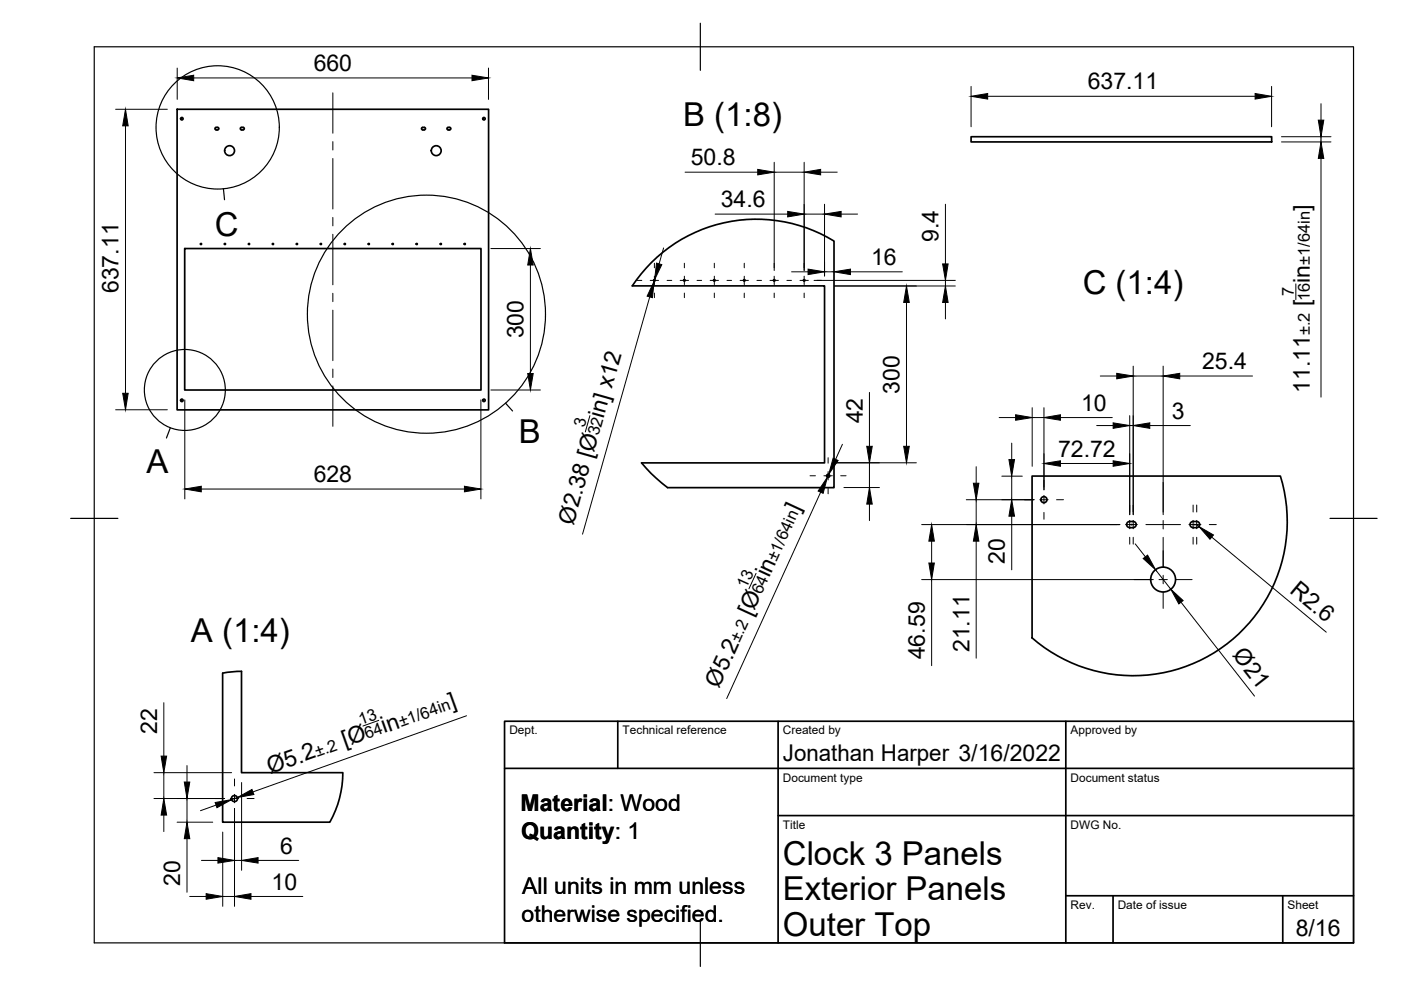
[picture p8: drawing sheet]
<svg xmlns="http://www.w3.org/2000/svg" width="297mm" height="210mm" viewBox="0 0 297 210" stroke-linecap="round" stroke-linejoin="round" font-family="sans-serif">
<!-- layer: Visible -->
<g fill="none" stroke="#000" stroke-width=".36">
<path d="M37.5 23.2h66.1v63.7h-66.1zM45.8 27h.3M45.8 27.6h.3M45.8 27l-.2 .3 .2 .2M46.1 27l.3 .3-.3 .2M51.2 27h.3M51.2 27.6h.3M51.2 27l-.3 .3 .3 .2M51.5 27l.3 .3-.3 .2M89.6 27h.3M89.6 27.6h.3M89.6 27l-.2 .3 .2 .2"/>
<path d="M89.9 27l.3 .3-.3 .2M95 27h.3M95 27.6h.3M95 27l-.2 .3 .2 .2M95.3 27l.3 .3-.3 .2M205.9 29h63.7v1.1h-63.7zM39.2 52.7h62.8v30h-62.8zM138.1 55.6a31.5 31.5 0 0 1 38.7-4.5v52.3h-35.3l-3.4-3-2.1-2.3h38.8v-37.5h-40.8l2-2.6zM218.8 100.9h52.7a32.7 32.7 0 0 1-13.4 37.1 32.7 32.7 0 0 1-39.3-2.8zM239.5 110.6h.7M239.5 111.9h.7M239.5 110.6a.65 .65 0 0 0-.6 .6 .65 .65 0 0 0 .6 .7"/>
<path d="M240.3 110.6a.65 .65 0 0 1 .6 .6 .65 .65 0 0 1-.6 .7M252.9 111.9h.8M253.7 110.6h-.7a.65 .65 0 0 0-.7 .6 .65 .65 0 0 0 .7 .7M253.7 110.6a.65 .65 0 0 1 .7 .6 .65 .65 0 0 1-.7 .7M47.2 142.7l4-.4v21.5h21.5a21.4 21.4 0 0 1-2.8 10.5h-22.7v-31.6"/>
<circle cx="38.6" cy="25.2" r=".26"/>
<circle cx="48.7" cy="31.9" r="1.05"/>
<circle cx="92.5" cy="31.9" r="1.05"/>
<circle cx="102.6" cy="25.2" r=".26"/>
<circle cx="42.6" cy="51.7" r=".12"/>
<circle cx="47.7" cy="51.7" r=".12"/>
<circle cx="52.8" cy="51.7" r=".12"/>
<circle cx="57.9" cy="51.7" r=".12"/>
<circle cx="63" cy="51.7" r=".12"/>
<circle cx="68" cy="51.7" r=".12"/>
<circle cx="73.1" cy="51.7" r=".12"/>
<circle cx="78.2" cy="51.7" r=".12"/>
<circle cx="83.3" cy="51.7" r=".12"/>
<circle cx="88.4" cy="51.7" r=".12"/>
<circle cx="93.5" cy="51.7" r=".12"/>
<circle cx="98.5" cy="51.7" r=".12"/>
<circle cx="138.8" cy="59.4" r=".16"/>
<circle cx="145.1" cy="59.4" r=".16"/>
<circle cx="151.5" cy="59.4" r=".16"/>
<circle cx="157.8" cy="59.4" r=".16"/>
<circle cx="164.2" cy="59.4" r=".16"/>
<circle cx="170.5" cy="59.4" r=".16"/>
<circle cx="38.6" cy="84.9" r=".26"/>
<circle cx="102.6" cy="84.9" r=".26"/>
<circle cx="175.6" cy="100.9" r=".33"/>
<circle cx="221.3" cy="105.9" r=".65"/>
<circle cx="246.6" cy="122.9" r="2.64"/>
<circle cx="49.7" cy="169.3" r=".65"/>
</g>
<!-- layer: Border -->
<path d="M20 9.9h267v190h-267zM148.5 4.9v10M15 109.9h10M282 109.9h10M148.5 194.9v10" fill="none" stroke="#000" stroke-width=".25"/>
<!-- layer: TitleBlock -->
<path d="M107 152.9h180v47h-180zM131 152.9v10M165 152.9v47M226 152.9v47M107 162.9h180M165 172.9h122M226 189.9h61M236 189.9v10M272 189.9v10" fill="none" stroke="#000" stroke-width=".36"/>
<!-- layer: Annotations -->
<g fill="none" stroke="#000" stroke-width=".25">
<path d="M47.4 40l.2 2.3M36.1 90.7l-.8 2.2M107.2 85.5l1.5 1.6"/>
<circle cx="46.2" cy="27" r="13.1"/>
<circle cx="90.4" cy="66.6" r="25.2"/>
<circle cx="39.2" cy="82.7" r="8.6"/>
</g>
<!-- layer: Center Lines -->
<g fill="none" stroke="#000" stroke-width=".21">
<path d="M70.6 19.7v8.6M70.6 30v1.8M70.6 33.6v10.7M70.6 46.1v1.8M70.6 49.7v10.7M135.1 59.5h1M137.9 59.5h1.7M138.7 55.8v1M138.7 58.6v1.7M141.4 59.5h1M144.2 59.5h1.8M145.1 55.8v1"/>
<path d="M145.1 58.6v1.7M147.8 59.5h1M150.6 59.5h1.7M151.4 55.8v1M151.4 58.6v1.7M154.1 59.5h1M156.9 59.5h1.8M157.8 55.8v1M157.8 58.6v1.7M160.5 59.5h1M163.3 59.5h1.7M164.1 55.8v1"/>
<path d="M164.1 58.6v1.7M166.8 59.5h1M169.6 59.5h1.8M170.5 55.8v1M170.5 58.6v1.7M173.2 59.5h.9M70.6 62.2v1.8M70.6 65.8v10.7M70.6 78.2v1.8M138.7 62.1v1M145.1 62.1v1M151.4 62.1v1"/>
<path d="M157.8 62.1v1M164.1 62.1v1M170.5 62.1v1M70.6 81.8v8.6M175.6 97v1.2M175.6 100v1.8M171.7 100.9h1.2M174.7 100.9h1.8M175.6 103.6v1.1M178.2 100.9h1.2M217.2 106h1.5M220.5 106h1.7"/>
<path d="M221.3 101.8v1.5M221.3 105.1v1.7M221.3 108.6v1.5M224 106h1.5M235.4 111.2h1.4M238.6 111.2h2.6M239.5 107.1v1.5M239.5 110.3v1.8M239.5 113.9v1.5M240.3 107.1v1.5M240.3 110.3v1.8M240.3 113.9v1.5"/>
<path d="M243 111.2h7.3M246.6 102.3v6.3M246.6 110.4v1.8M246.6 113.9v6.4M252.1 111.2h2.5M253 107.1v1.5M253 110.3v1.8M253 113.9v1.5M253.7 107.1v1.5M253.7 110.3v1.8M253.7 113.9v1.5M256.4 111.2h1.5"/>
<path d="M240.5 122.9h3.4M245.7 122.9h1.8M246.6 122v1.8M246.6 125.6v3.4M249.3 122.9h3.5M45.6 169.3h1.4M48.8 169.3h1.8M49.7 165.2v1.4M49.7 168.4v1.8M49.7 172v1.5M52.4 169.3h1.5"/>
</g>
<!-- layer: Dimensions -->
<g fill="none" stroke="#000" stroke-width=".21">
<path d="M37.6 14.4v6.7M41.1 16.5h59M103.6 14.4v6.7M205.9 18.3v8.6M269.6 18.3v8.6M24.5 23.2h11M26.6 26.7v56.7M145.2 36.5h15.5M164.1 34.4v23M164.1 36.5h6.4M170.5 34.4v23M174 36.5h3.5"/>
<path d="M209.4 20.4h56.7M271.7 29h10.5M271.7 30.1h10.5M280.1 22v3.5M280.1 29v1.1M280.1 33.6v50.6M104.1 52.7h10.5M112.5 56.2v23M138.8 59.3l-.1 .3M140.7 52.6l-1 3.3M151.6 45.4h15.4M167.8 57.6h3.5"/>
<path d="M170.5 45.4h4.3M172.6 59.5h29.9M174.8 43.3v15.2M174.8 57.6h2M178.3 45.4h3.5M180.3 57.6h11M200.4 43.3v12.7M200.4 59.5v1.1M137.8 63l-14.3 50.3M176.9 60.6h25.6M192.2 64.1v30.5M200.4 64.1v3.5"/>
<path d="M233.3 79.7h3.5M240.3 77.6v31.5M240.3 79.7h6.3M246.6 77.6v31.5M250.1 79.7h15.5M274.7 60.2v3.3M24.5 86.9h11M39.2 84.8v21M102 84.8v21M104.1 82.7h10.5M125.1 88.1l-1 3.5M176.9 98.1h17.4"/>
<path d="M178.6 94.2l-1.4 3.2M184.3 83.2v11.4M184.3 98.1v5.3M207 98.9v3.6M211.8 88.5h3.5M214.5 94v3.4M218.8 86.4v12.5M218.8 88.5h2.5M221.3 86.4v17.5M224.8 88.5h11M224.8 98.3h11.2M232.5 90.2h3.5"/>
<path d="M239.5 88.1v21M239.5 90.2h.8M243.8 90.2h8.6M42.7 103.7h55.8M174 104.4l-19.9 43.7M175.7 100.6l-.3 .6M178.9 103.4h7.6M184.3 106.9v3.5M195.4 111.2h42M197.5 114.7v4.7M204.9 106h14.3M207 106v5.2"/>
<path d="M207 114.7v24.8M212.4 101h4.3M214.5 101v5M214.5 109.4v11.4M240.7 115.3l2.1 2.8M253.7 111.2l.5 .4M256.9 113.9l24.3 20.1M160.3 121.6l-1.5 3.2M195.4 122.9h49.1M197.5 122.9v18.2M245 120.8l3.2 4.1M250.4 127.7l15.6 19.9"/>
<path d="M34.7 149v11.3M80.3 152.7l-3.4 1.2M98.9 151.8l-45.3 16.1M32.6 169.3h15M32.6 163.8h16.5M34.7 163.8v5.5M34.7 172.8v3.5M37.5 174.3h7.6M39.6 162.3v3.5M39.6 169.3v5M39.6 177.8v11.4M45.8 170.7l-3.3 1.2"/>
<path d="M47.2 176.4v15.8M49.7 171.4v20.8M50.3 169.1l-1.2 .4M51.2 165.9v18.6M40.2 190.1h3.5M42.7 182.4h3.5M47.2 190.1h2.5M49.7 182.4h1.5M53.2 190.1h11M54.7 182.4h8.6"/>
</g>
<g fill="#000" stroke="#000" stroke-width=".21">
<path d="M37.6 16.5l3.5-.5v1.1zM100.1 16l3.5 .5-3.5 .6zM205.9 20.4l3.5-.6v1.2zM266.1 19.8l3.5 .6-3.5 .6zM26.6 23.2l.6 3.5h-1.2zM160.7 35.9l3.4 .6-3.4 .6zM170.5 36.5l3.5-.6v1.2zM279.5 25.5h1.2l-.6 3.5zM280.1 30.1l.6 3.5h-1.2zM112.5 52.7l.6 3.5h-1.2zM139.2 55.8l1.1 .3-1.5 3.2zM167 44.8l3.5 .6-3.5 .6z"/>
<path d="M171.3 57.1l3.5 .5-3.5 .6zM174.8 45.4l3.5-.6v1.2zM176.8 57.6l3.5-.5v1.1zM199.9 56h1.1l-.6 3.5zM111.9 79.2h1.2l-.6 3.5zM138.7 59.6l-.4 3.5-1.1-.3zM192.2 60.6l.6 3.5h-1.2zM200.4 60.6l.6 3.5h-1.1zM236.8 79.2l3.5 .5-3.5 .6zM246.6 79.7l3.5-.5v1.1zM26 83.4h1.2l-.6 3.5zM176.6 97.1l1.1 .5-2 3z"/>
<path d="M183.8 94.6h1.1l-.6 3.5zM191.6 94.6h1.2l-.6 3.5zM213.9 97.4h1.2l-.6 3.6zM215.3 87.9l3.5 .6-3.5 .6zM221.3 88.5l3.5-.6v1.2zM221.3 98.3l3.5-.6v1.2zM236 89.7l3.5 .5-3.5 .6zM236 97.7l3.5 .6-3.5 .6zM240.3 90.2l3.5-.5v1.1zM39.2 103.7l3.5-.6v1.2zM98.5 103.1l3.5 .6-3.5 .6zM175.4 101.2l-.9 3.4-1-.5z"/>
<path d="M184.3 103.4l.6 3.5h-1.1zM197.5 111.2l.6 3.5h-1.2zM196.9 119.4h1.2l-.6 3.5zM206.4 102.5h1.1l-.5 3.5zM207 111.2l.5 3.5h-1.1zM214.5 106l.6 3.4h-1.2zM242.4 118.4l.9-.7 1.7 3.1zM254.2 111.6l3.1 1.8-.8 .9zM248.2 124.9l2.6 2.4-.9 .8zM34.7 169.3l.6 3.5h-1.1zM34.2 160.3h1.1l-.6 3.5zM39.1 165.8h1.1l-.6 3.5z"/>
<path d="M39.6 174.3l.6 3.5h-1.1zM45.6 170.2l3.5-.7-3.1 1.8zM50.3 169.1l3.1-1.7 .4 1.1zM43.7 189.5l3.5 .6-3.5 .6zM46.2 181.8l3.5 .6-3.5 .6zM49.7 190.1l3.5-.6v1.2zM51.2 182.4l3.5-.6v1.2z"/>
</g>
<!-- layer: Center Lines -->
<g fill="#000" stroke="#000" stroke-width=".21">
<circle cx="239.9" cy="111.2" r=".08"/>
<circle cx="253.3" cy="111.2" r=".08"/>
</g>
<g font-size="7">
<text x="144.8" y="26.8">B (1:8)</text>
<text x="45.5" y="50">C</text>
<text x="229.6" y="62.3">C (1:4)</text>
<text x="110" y="93.8">B</text>
<text x="31.1" y="100.4">A</text>
<text x="40.5" y="136.1">A (1:4)</text>
<text x="166" y="183.4">Clock 3 Panels</text>
<text x="166" y="190.9">Exterior Panels</text>
<text x="166" y="198.4">Outer Top</text>
</g>
<g font-size="4.9">
<text x="66.5" y="15.1">660</text>
<text x="230.6" y="19">637.11</text>
<text x="146.5" y="35">50.8</text>
<text x="152.8" y="43.9">34.6</text>
<text x="277.7" y="44.8" transform="rotate(-90 277.7 44.8)">]</text>
<text x="199" y="51.3" transform="rotate(-90 199 51.3)">9.4</text>
<text x="184.7" y="56.2">16</text>
<text x="25.1" y="62.2" transform="rotate(-90 25.1 62.2)">637.11</text>
<text x="277.7" y="64.9" transform="rotate(-90 277.7 64.9)">[</text>
<text x="277.7" y="60" transform="rotate(-90 277.7 60)">in</text>
<text x="111" y="71.7" transform="rotate(-90 111 71.7)">300</text>
<text x="190.7" y="83.4" transform="rotate(-90 190.7 83.4)">300</text>
<text x="254.9" y="78.3">25.4</text>
<text x="277.7" y="83.3" transform="rotate(-90 277.7 83.3)">11.11</text>
<text x="128" y="88.8" transform="rotate(-74 128 88.8)">in] x12</text>
<text x="182.9" y="89.8" transform="rotate(-90 182.9 89.8)">42</text>
<text x="229.2" y="87.1">10</text>
<text x="248.5" y="88.8">3</text>
<text x="224.3" y="96.9">72.72</text>
<text x="66.5" y="102.2">628</text>
<text x="121.6" y="111.5" transform="rotate(-74 121.6 111.5)">Ø2.38 [Ø</text>
<text x="169.4" y="108.8" transform="rotate(-65 169.4 108.8)">]</text>
<text x="213" y="119.6" transform="rotate(-90 213 119.6)">20</text>
<text x="163" y="122.7" transform="rotate(-65 163 122.7)">in</text>
<text x="273.3" y="125.6" transform="rotate(40 273.3 125.6)">R2.6</text>
<text x="159.4" y="130.8" transform="rotate(-65 159.4 130.8)">[Ø</text>
<text x="196.1" y="139.8" transform="rotate(-90 196.1 139.8)">46.59</text>
<text x="205.6" y="138.3" transform="rotate(-90 205.6 138.3)">21.11</text>
<text x="261.2" y="139" transform="rotate(52 261.2 139)">Ø21</text>
<text x="152.4" y="146" transform="rotate(-65 152.4 146)">Ø5.2</text>
<text x="33.3" y="155.5" transform="rotate(-90 33.3 155.5)">22</text>
<text x="81.5" y="155.5" transform="rotate(-20 81.5 155.5)">in</text>
<text x="95.8" y="150.3" transform="rotate(-20 95.8 150.3)">]</text>
<text x="73.1" y="158.5" transform="rotate(-20 73.1 158.5)">[Ø</text>
<text x="166" y="161.4">Jonathan Harper 3/16/2022</text>
<text x="57.3" y="164.1" transform="rotate(-20 57.3 164.1)">Ø5.2</text>
<text x="110.4" y="172">Material: Wood</text>
<text x="110.5" y="177.9">Quantity: 1</text>
<text x="59.4" y="181">6</text>
<text x="38.2" y="187.9" transform="rotate(-90 38.2 187.9)">20</text>
<text x="57.6" y="188.6">10</text>
<text x="110.7" y="189.6">All units in mm unless</text>
<text x="110.6" y="195.4">otherwise specified.</text>
<text x="274.7" y="198.6">8/16</text>
</g>
<g font-size="3.5">
<text x="277.7" y="56.2" transform="rotate(-90 277.7 56.2)">±1/64in</text>
<text x="274.3" y="62.8" transform="rotate(-90 274.3 62.8)">7</text>
<text x="277.7" y="63.9" transform="rotate(-90 277.7 63.9)">16</text>
<text x="277.7" y="71.1" transform="rotate(-90 277.7 71.1)">±.2</text>
<text x="123.9" y="90.6" transform="rotate(-74 123.9 90.6)">3</text>
<text x="126.9" y="92.5" transform="rotate(-74 126.9 92.5)">32</text>
<text x="164.6" y="119.2" transform="rotate(-66 164.6 119.2)">±1/64in</text>
<text x="158.3" y="124.9" transform="rotate(-66 158.3 124.9)">13</text>
<text x="161.4" y="126.2" transform="rotate(-66 161.4 126.2)">64</text>
<text x="156.8" y="136.4" transform="rotate(-66 156.8 136.4)">±.2</text>
<text x="76.5" y="153.6" transform="rotate(-19 76.5 153.6)">13</text>
<text x="85" y="154.2" transform="rotate(-20 85 154.2)">±1/64in</text>
<text x="67.2" y="160.5" transform="rotate(-20 67.2 160.5)">±.2</text>
<text x="77.8" y="156.8" transform="rotate(-20 77.8 156.8)">64</text>
</g>
<g font-size="2.5">
<text x="108" y="155.7">Dept.</text>
<text x="132" y="155.7">Technical reference</text>
<text x="166" y="155.7">Created by</text>
<text x="227" y="155.7">Approved by</text>
<text x="166" y="165.7">Document type</text>
<text x="227" y="165.7">Document status</text>
<text x="166" y="175.7">Title</text>
<text x="227" y="175.7">DWG No.</text>
<text x="227" y="192.7">Rev.</text>
<text x="237" y="192.7">Date of issue</text>
<text x="273" y="192.7">Sheet</text>
</g>
</svg>
